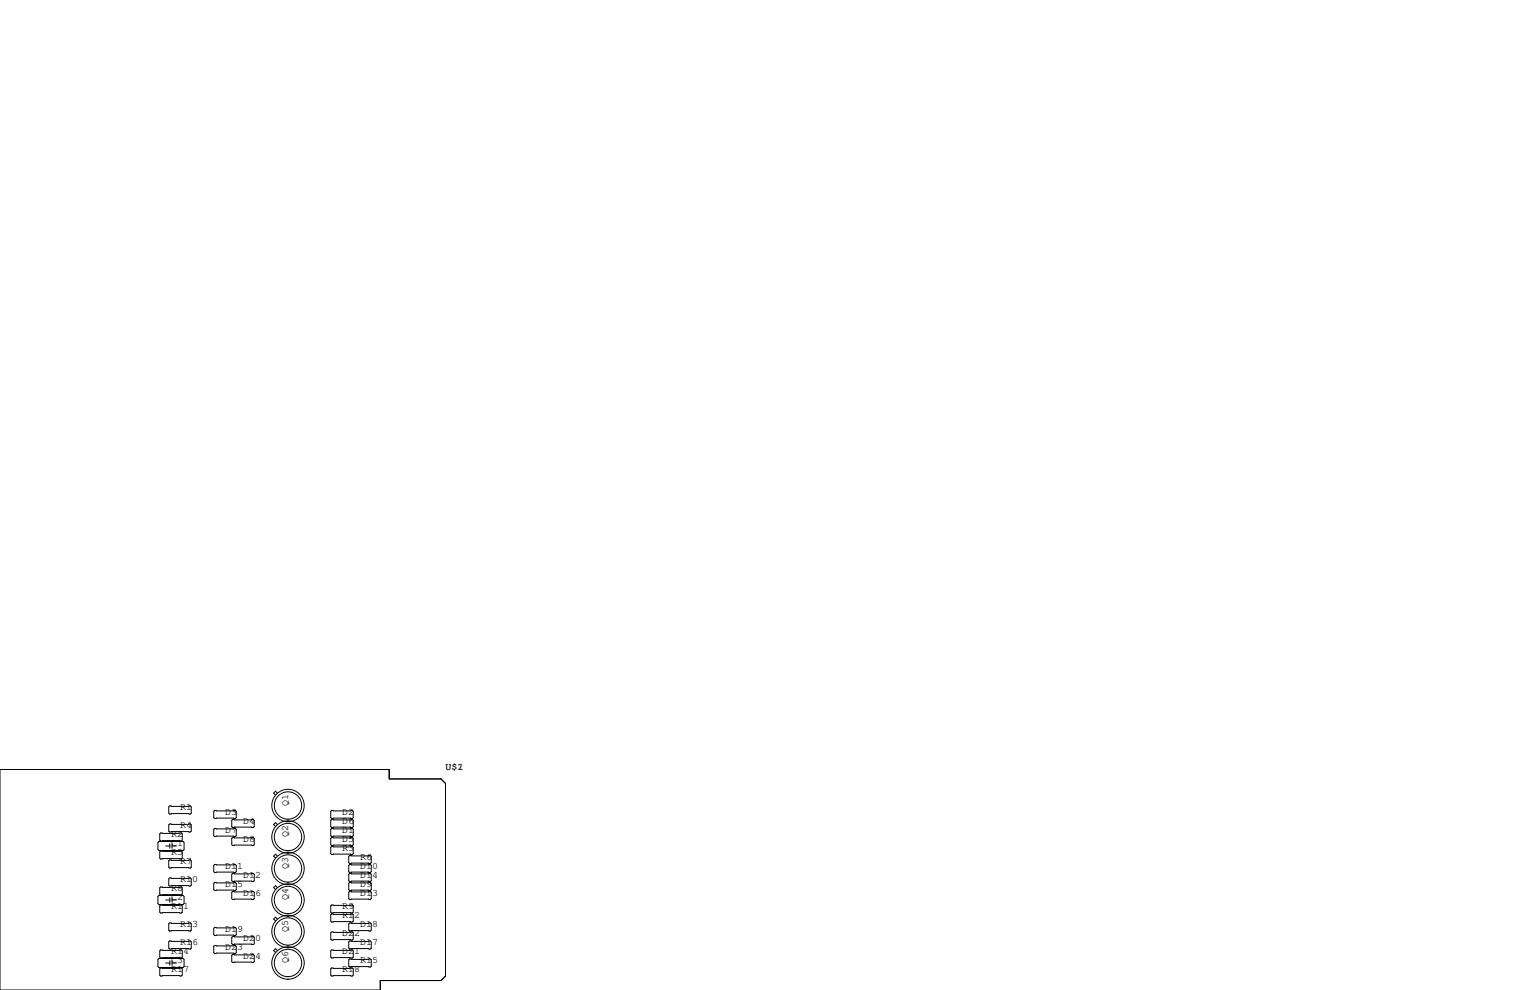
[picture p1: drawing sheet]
<svg xmlns="http://www.w3.org/2000/svg" width="432mm" height="279mm" viewBox="0 0 432 279" stroke-linecap="round" stroke-linejoin="round" font-family="sans-serif">
<g fill="none" stroke="#000" stroke-width=".28">
<path d="M0 217.2h109.9v2.6h14.6l1.2 1.3v54.4l-1.2 1.2h-17.2v2.7h-107.3zM44.6 237.7l.2-.2h6.9l.2 .2v2.1l-.2 .2h-6.9l-.2-.2zM45.3 235.1h5.9l.2 .2v1.8l-.2 .3h-5.9l-.2-.3v-1.8zM46.7 238.8h1.2M47.9 232.5h5.8l.3 .3v1.8l-.3 .2h-5.8l-.3-.2v-1.8zM47.9 227.5h5.8l.3 .2v1.8l-.3 .2h-5.8l-.3-.2v-1.8zM47.9 238.1v1.3M48.6 238.1v1.3M48.6 238.8h1.2M60.6 228.7h5.8l.3 .3v1.8l-.3 .2h-5.8l-.3-.2v-1.8zM60.6 233.8h5.8l.3 .3v1.7l-.3 .3h-5.8l-.3-.3v-1.7zM65.7 231.3h5.8l.3 .2v1.8l-.3 .3h-5.8l-.3-.3v-1.8z"/>
<path d="M65.7 236.3h5.8l.3 .3v1.8l-.3 .2h-5.8l-.3-.2v-1.8zM78.3 223.8l-.6-.5-.5 .5 .5 .6M78.3 232.7l-.6-.5-.5 .5 .5 .5M93.6 238.9h5.8l.3 .2v1.8l-.3 .3h-5.8l-.3-.3v-1.8zM93.6 228.7h5.8l.3 .3v1.8l-.3 .2h-5.8l-.3-.2v-1.8zM93.6 231.3h5.8l.3 .2v1.8l-.3 .3h-5.8l-.3-.3v-1.8zM93.6 233.8h5.8l.3 .3v1.7l-.3 .3h-5.8l-.3-.3v-1.7zM93.6 236.3h5.8l.3 .3v1.8l-.3 .2h-5.8l-.3-.2v-1.8zM44.6 253l.2-.3h6.9l.2 .3v2l-.2 .3h-6.9l-.2-.3zM45.1 250.6l.2-.3h5.9l.2 .3v1.7l-.2 .3h-5.9l-.2-.3zM45.1 255.7l.2-.3h5.9l.2 .3v1.7l-.2 .3h-5.9l-.2-.3zM45.3 240.2h5.9l.2 .2v1.8l-.2 .2h-5.9l-.2-.2v-1.8z"/>
<path d="M46.7 254h1.2M47.6 248l.3-.2h5.8l.3 .2v1.8l-.3 .3h-5.8l-.3-.3zM47.9 242.7h5.8l.3 .3v1.7l-.3 .3h-5.8l-.3-.3v-1.7zM47.9 253.4v1.2M48.6 253.4v1.2M48.6 254h1.2M60.3 249.3l.3-.3h5.8l.3 .3v1.8l-.3 .2h-5.8l-.3-.2zM60.6 244h5.8l.3 .2v1.8l-.3 .3h-5.8l-.3-.3v-1.8zM65.4 246.8l.3-.3h5.8l.3 .3v1.7l-.3 .3h-5.8l-.3-.3zM65.4 251.8l.3-.2h5.8l.3 .2v1.8l-.3 .3h-5.8l-.3-.3zM78.3 241.6l-.6-.5-.5 .5 .5 .5M78.3 250.5l-.6-.5-.5 .5 .5 .5"/>
<path d="M78.3 259.4l-.6-.5-.5 .5 .5 .5M93.3 255.7l.3-.3h5.8l.3 .3v1.7l-.3 .3h-5.8l-.3-.3zM93.3 258.2l.3-.3h5.8l.3 .3v1.8l-.3 .2h-5.8l-.3-.2zM98.4 246.8l.3-.3h5.8l.3 .3v1.7l-.3 .3h-5.8l-.3-.3zM98.4 249.3l.3-.3h5.8l.3 .3v1.8l-.3 .2h-5.8l-.3-.2zM98.4 251.8l.3-.2h5.8l.3 .2v1.8l-.3 .3h-5.8l-.3-.3zM98.7 244h5.8l.3 .2v1.8l-.3 .3h-5.8l-.3-.3v-1.8zM98.7 241.4h5.8l.3 .3v1.8l-.3 .2h-5.8l-.3-.2v-1.8zM44.6 270.8l.2-.3h6.9l.2 .3v2l-.2 .2h-6.9l-.2-.2zM45.1 268.4l.2-.3h5.9l.2 .3v1.7l-.2 .3h-5.9l-.2-.3zM45.1 273.4l.2-.2h5.9l.2 .2v1.8l-.2 .3h-5.9l-.2-.3zM46.7 271.8h1.2"/>
<path d="M47.6 260.7l.3-.2h5.8l.3 .2v1.8l-.3 .3h-5.8l-.3-.3zM47.6 265.8l.3-.2h5.8l.3 .2v1.8l-.3 .2h-5.8l-.3-.2zM47.9 271.1v1.3M48.6 271.1v1.3M48.6 271.8h1.2M60.3 262l.3-.3h5.8l.3 .3v1.8l-.3 .2h-5.8l-.3-.2zM60.3 267.1l.3-.3h5.8l.3 .3v1.8l-.3 .2h-5.8l-.3-.2zM65.4 264.5l.3-.2h5.8l.3 .2v1.8l-.3 .3h-5.8l-.3-.3zM65.4 269.6l.3-.2h5.8l.3 .2v1.8l-.3 .3h-5.8l-.3-.3zM78.3 268.3l-.6-.6-.5 .6 .5 .5M93.3 263.3l.3-.3h5.8l.3 .3v1.7l-.3 .3h-5.8l-.3-.3zM93.3 268.4l.3-.3h5.8l.3 .3v1.7l-.3 .3h-5.8l-.3-.3z"/>
<path d="M93.3 273.4l.3-.2h5.8l.3 .2v1.8l-.3 .3h-5.8l-.3-.3zM98.4 260.7l.3-.2h5.8l.3 .2v1.8l-.3 .3h-5.8l-.3-.3zM98.4 265.8l.3-.2h5.8l.3 .2v1.8l-.3 .2h-5.8l-.3-.2zM98.4 270.9l.3-.3h5.8l.3 .3v1.8l-.3 .2h-5.8l-.3-.2z"/>
<circle cx="81.3" cy="227.3" r="4.6"/>
<circle cx="81.3" cy="236.2" r="4.6"/>
<circle cx="81.3" cy="236.2" r="3.9"/>
<circle cx="81.3" cy="227.3" r="3.9"/>
<circle cx="81.3" cy="245.1" r="4.6"/>
<circle cx="81.3" cy="254" r="4.6"/>
<circle cx="81.3" cy="254" r="3.9"/>
<circle cx="81.3" cy="245.1" r="3.9"/>
<circle cx="81.3" cy="262.9" r="4.6"/>
<circle cx="81.3" cy="271.8" r="4.6"/>
<circle cx="81.3" cy="271.8" r="3.9"/>
<circle cx="81.3" cy="262.9" r="3.9"/>
</g>
<g font-size="2.8">
<text x="125.7" y="217.2">U$1</text>
<text x="129.1" y="217.2">2</text>
<text x="81.3" y="227.3" transform="rotate(-90 81.3 227.3)">Q1</text>
<text x="50.8" y="228.6">R1</text>
<text x="50.8" y="233.7">R4</text>
<text x="63.5" y="229.9">D3</text>
<text x="68.6" y="232.4">D4</text>
<text x="96.5" y="232.4">D6</text>
<text x="96.5" y="229.9">D2</text>
<text x="48.3" y="236.2">R2</text>
<text x="48.3" y="238.8">C1</text>
<text x="63.5" y="234.9">D7</text>
<text x="68.6" y="237.5">D8</text>
<text x="81.3" y="236.2" transform="rotate(-90 81.3 236.2)">Q2</text>
<text x="96.5" y="234.9">D1</text>
<text x="96.5" y="237.5">D5</text>
<text x="48.3" y="241.3">R5</text>
<text x="50.8" y="243.8">R7</text>
<text x="63.5" y="245.1">D11</text>
<text x="81.3" y="245.1" transform="rotate(-90 81.3 245.1)">Q3</text>
<text x="96.5" y="240">R3</text>
<text x="101.6" y="242.6">R6</text>
<text x="101.6" y="245.1">D10</text>
<text x="48.3" y="251.5">R8</text>
<text x="50.8" y="248.9">R10</text>
<text x="63.5" y="250.2">D15</text>
<text x="68.6" y="247.6">D12</text>
<text x="101.6" y="250.2">D9</text>
<text x="101.6" y="247.6">D14</text>
<text x="48.3" y="256.5">R11</text>
<text x="48.3" y="254">C2</text>
<text x="68.6" y="252.7">D16</text>
<text x="81.3" y="254" transform="rotate(-90 81.3 254)">Q4</text>
<text x="96.5" y="256.5">R9</text>
<text x="101.6" y="252.7">D13</text>
<text x="50.8" y="261.6">R13</text>
<text x="63.5" y="262.9">D19</text>
<text x="81.3" y="262.9" transform="rotate(-90 81.3 262.9)">Q5</text>
<text x="96.5" y="259.1">R12</text>
<text x="101.6" y="261.6">D18</text>
<text x="48.3" y="269.2">R14</text>
<text x="50.8" y="266.7">R16</text>
<text x="63.5" y="268">D23</text>
<text x="68.6" y="265.4">D20</text>
<text x="96.5" y="264.2">D22</text>
<text x="96.5" y="269.2">D21</text>
<text x="101.6" y="266.7">D17</text>
<text x="48.3" y="274.3">R17</text>
<text x="48.3" y="271.8">C3</text>
<text x="68.6" y="270.5">D24</text>
<text x="81.3" y="271.8" transform="rotate(-90 81.3 271.8)">Q6</text>
<text x="96.5" y="274.3">R18</text>
<text x="101.6" y="271.8">R15</text>
</g>
</svg>
